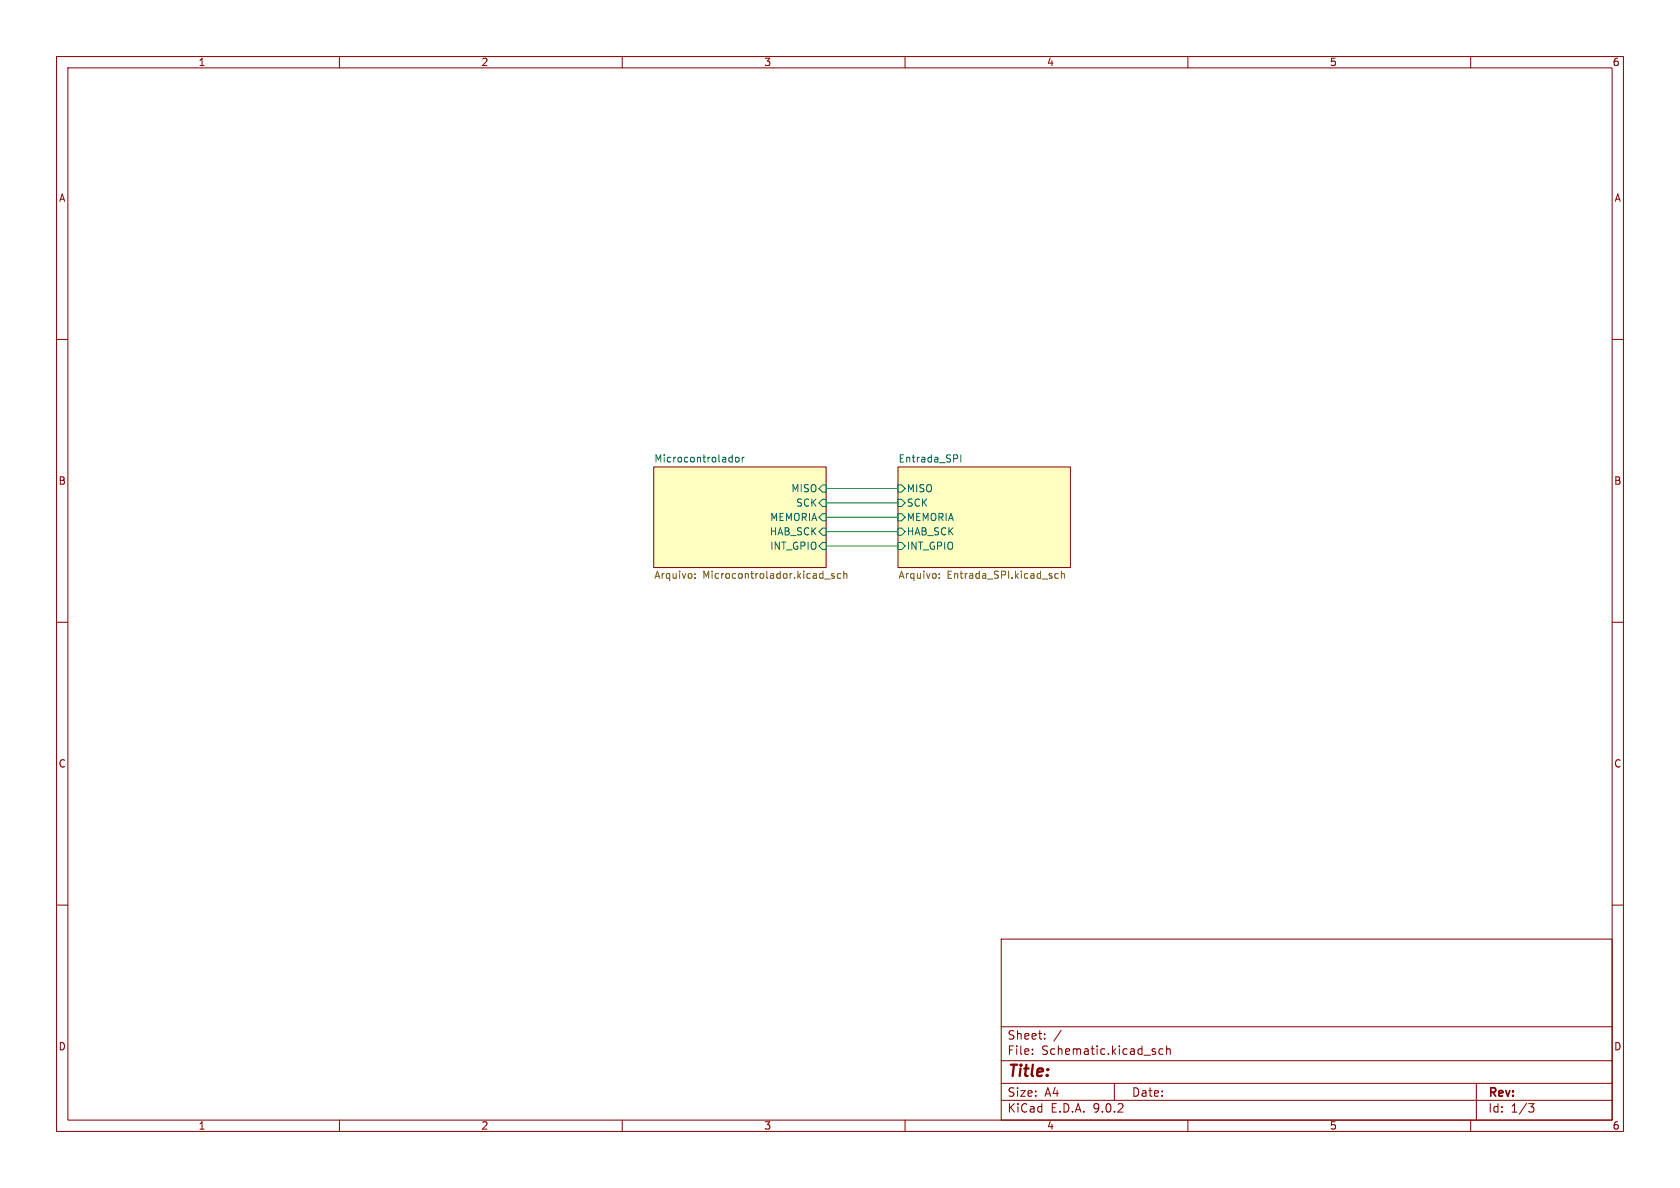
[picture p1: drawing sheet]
<svg xmlns="http://www.w3.org/2000/svg" width="297mm" height="210mm" viewBox="0 0 297 210" stroke-linecap="round" stroke-linejoin="round" font-family="sans-serif">
<g fill="none" stroke="#840000" stroke-width=".18">
<path d="M10 10h277v190h-277zM12 12h273v186h-273zM60 10v2M110 10v2M160 10v2M210 10v2M260 10v2M10 60h2M285 60h2M115.6 82.6h30.4v17.7h-30.4zM158.7 82.6h30.5v17.7h-30.5zM10 110h2"/>
<path d="M285 110h2M10 160h2M177 166h108v32h-108zM285 160h2M60 198v2M110 198v2M160 198v2M177 194.5h108M177 191.5h108M177 187.5h108M177 181.5h108M182.5 186.3v.1"/>
<path d="M182.5 185.5v.1M184.7 183.6v.1M184.7 182.8v.1M187.6 182.1l-1.3 2M197 191.5v3M204.2 186v.3M205.6 185.5l-.4-.1-.3 .3v.4l.1 .2h.6M206.2 185.5l.3-.1 .3 .1 .1 .9M206.2 184.9v1.5M210 198v2M260 198v2M261 191.5v6.5"/>
<path d="M270.2 195.1h1l-.5 .6 .4 .1 .1 .5-.3 .3h-.4"/>
</g>
<g fill="#ffffc2" stroke="#ffffc2" stroke-width=".18">
<path d="M115.6 82.6h30.4v17.7h-30.4z"/>
<path d="M158.7 82.6h30.5v17.7h-30.5z"/>
</g>
<g fill="none" stroke="#006464" stroke-width=".18">
<path d="M129.3 80.8l.2 .1M129.5 80.4v1.3M129.5 81.6l-.2 .1M130.1 80.9l.1-.1 .4 .1 .1 .5-.2 .2-.3 .1-.1-.1zM131.2 80.8v.9M131.6 80.8l-.4 .3M145.4 93.3h.6v1.3h-.6l-.6-.6zM145.4 95.9h.6v1.3h-.6l-.6-.7zM145.4 90.8h.6v1.3h-.6l-.6-.7zM145.4 85.7h.6v1.3h-.6l-.6-.6zM145.4 88.3h.6v1.2h-.6l-.6-.6zM158.7 93.3h.7l.6 .7-.6 .6h-.7z"/>
<path d="M158.7 95.9h.7l.6 .6-.6 .7h-.7zM158.7 90.8h.7l.6 .6-.6 .7h-.7zM158.7 85.7h.7l.6 .7-.6 .6h-.7zM158.7 88.3h.7l.6 .6-.6 .6h-.7zM169.2 80.5l.1 .1-.1 .4M169.9 80.4v1.3"/>
</g>
<path d="M122.9 102.1v.1M122.9 101.5v.1M145.8 102.4h1M147.5 101.5l-.3-.1-.2 .2 .1 .2 .4 .1v.3h-.5M148.6 101.5l-.3-.1-.3 .2 .1 .6h.5M149.2 101.5l.2-.1 .3 .1v.7M149.2 101v1.2M166 102.1v.1M166 101.5v.1M187.1 101.5l-.4-.1-.2 .2 .1 .6h.5M187.6 101.5l.2-.1 .3 .1 .1 .7M187.6 101v1.2" fill="none" stroke="#725600" stroke-width=".18"/>
<path d="M146 88.9h12.7M146 86.4h12.7M146 94h12.7M146 96.5h12.7M146 91.4h12.7" fill="none" stroke="#009600" stroke-width=".18"/>
<text font-size="2.8" fill="#840000" x="178" y="190.9">Title:</text>
<g font-size="2.1" fill="#840000">
<text x="178" y="184">Sheet:</text>
<text x="178" y="186.7">File:</text>
<text x="184.1" y="186.7">Schematic.kicad_sch</text>
<text x="178" y="196.9">KiCad</text>
<text x="178" y="194.1">Size:</text>
<text x="184.7" y="194.1">A4</text>
<text x="185.7" y="196.9">E.D.A.</text>
<text x="193.3" y="196.9">9.0.2</text>
<text x="200" y="194.1">Date:</text>
<text x="263" y="194.3">Rev:</text>
<text x="263" y="196.9">Id:</text>
<text x="267.1" y="196.9">1/3</text>
</g>
<g font-size="1.8" fill="#840000">
<text x="35" y="11.9">1</text>
<text x="85" y="11.9">2</text>
<text x="135" y="11.9">3</text>
<text x="185" y="11.9">4</text>
<text x="235" y="11.9">5</text>
<text x="285" y="11.9">6</text>
<text x="10.3" y="35.9">A</text>
<text x="285.3" y="35.9">A</text>
<text x="10.3" y="85.9">B</text>
<text x="285.3" y="85.9">B</text>
<text x="10.3" y="135.9">C</text>
<text x="285.3" y="135.9">C</text>
<text x="10.3" y="185.9">D</text>
<text x="285.3" y="185.9">D</text>
<text x="35" y="199.9">1</text>
<text x="85" y="199.9">2</text>
<text x="135" y="199.9">3</text>
<text x="185" y="199.9">4</text>
<text x="235" y="199.9">5</text>
<text x="285" y="199.9">6</text>
</g>
<g font-size="1.8" fill="#006464">
<text x="115.6" y="81.8">Microcontrolador</text>
<text x="158.7" y="81.8">Entrada_SPI</text>
<text x="139.8" y="87.2">MISO</text>
<text x="140.6" y="89.8">SCK</text>
<text x="160.2" y="87.2">MISO</text>
<text x="160.2" y="89.8">SCK</text>
<text x="136" y="94.8">HAB_SCK</text>
<text x="136" y="92.3">MEMORIA</text>
<text x="160.2" y="94.8">HAB_SCK</text>
<text x="160.2" y="92.3">MEMORIA</text>
<text x="136" y="97.4">INT_GPIO</text>
<text x="160.2" y="97.4">INT_GPIO</text>
</g>
<g font-size="1.8" fill="#725600">
<text x="115.6" y="102.6">Arquivo:</text>
<text x="124.2" y="102.6">Microcontrolador.kicad_sch</text>
<text x="158.7" y="102.6">Arquivo:</text>
<text x="167.4" y="102.6">Entrada_SPI.kicad_sch</text>
</g>
</svg>
